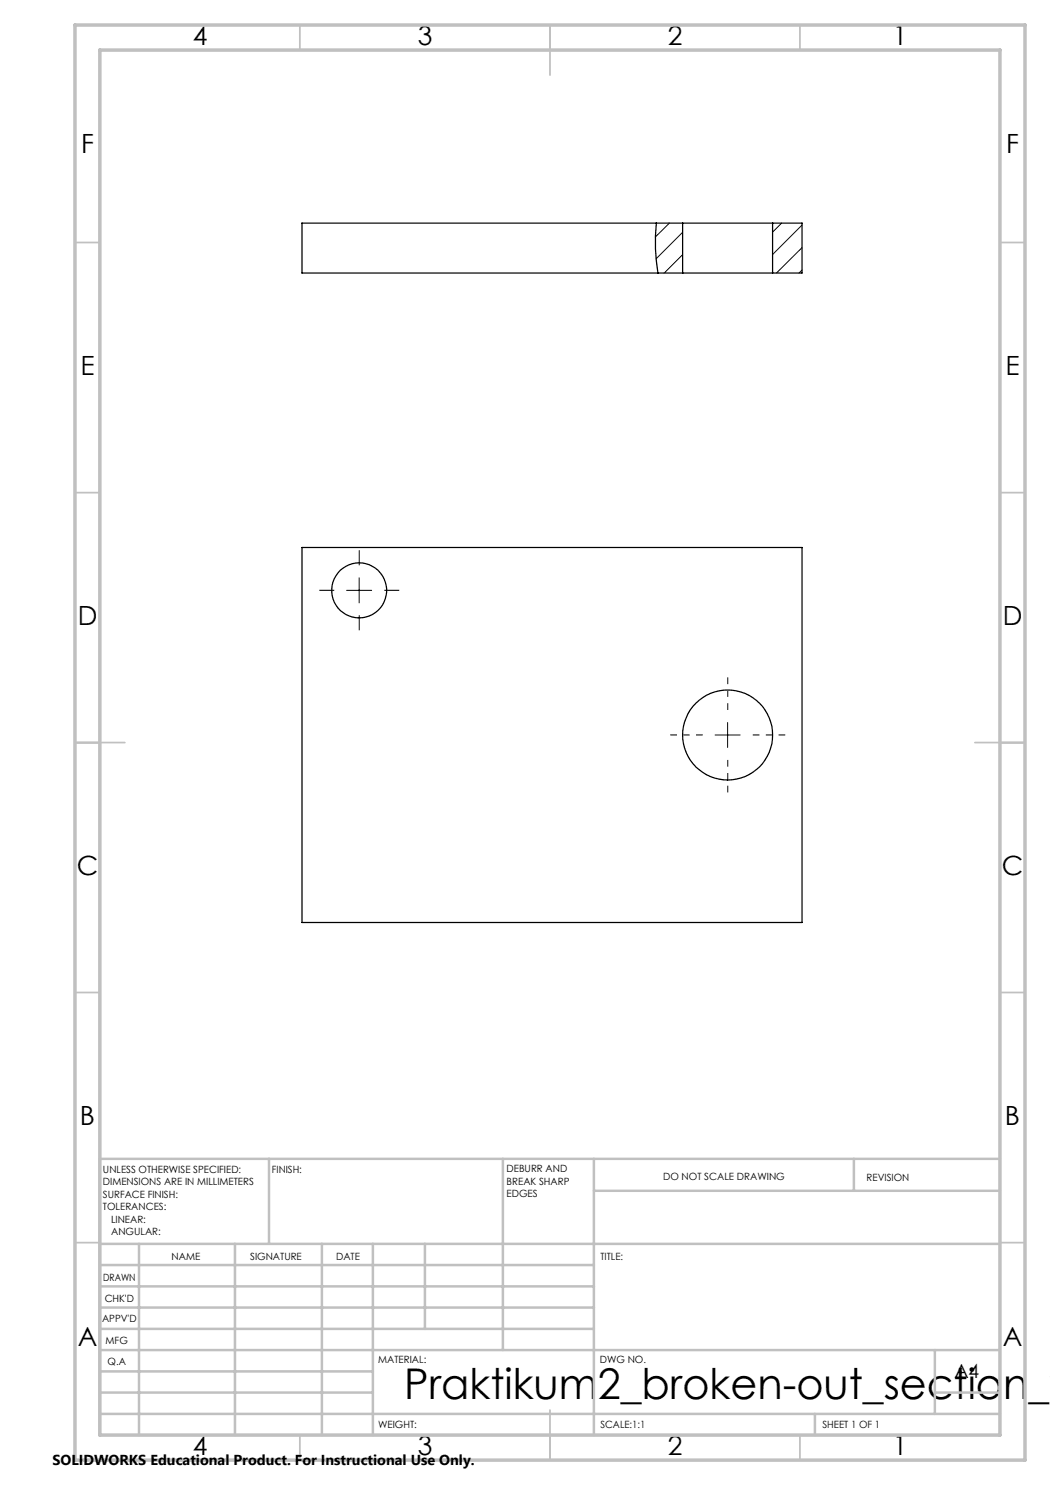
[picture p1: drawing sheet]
<svg xmlns="http://www.w3.org/2000/svg" width="210mm" height="297mm" viewBox="0 0 210 297" stroke-linecap="round" stroke-linejoin="round" font-family="sans-serif">
<path d="M133.9 44.6l-2.8 2.8M136.5 46.5l-5.3 5.2M136.5 50.9l-3.6 3.7M156.3 44.6l-1.8 1.8M160.4 45l-5.9 5.9M160.4 49.5l-5.1 5.1M160.4 54l-.6 .6M69.3 118.1h5M71.8 115.6v5M143 147h5M145.5 144.5v5" fill="none" stroke="#000" stroke-width=".2"/>
<g fill="none" stroke="#000" stroke-width=".25">
<path d="M131.3 44.6a36.8 36.8 0 0 0 .3 10M136.5 44.6h18M136.5 54.6h18M136.5 44.6h-76.1v10h76.1M136.5 44.6v10M154.5 44.6h5.9v10h-5.9M154.5 44.6v10M60.4 109.5h100v75h-100z"/>
<circle cx="71.8" cy="118.1" r="5.5"/>
<circle cx="145.5" cy="147" r="9"/>
</g>
<path d="M140.6 147h-6.5M145.6 152v6.5M145.6 142v-6.5M150.6 147h6.5" fill="none" stroke="#000" stroke-width=".2" stroke-dasharray="15.2 1.3 1.3 1.3" stroke-dashoffset="13.9" stroke-linecap="butt"/>
<path d="M66.8 118.1h-3M71.8 113.1v-3M76.8 118.1h3M71.8 123.1v3" fill="none" stroke="#000" stroke-width=".2" stroke-dasharray="15.2 1.3 1.3 1.3" stroke-linecap="butt"/>
<g fill="none" stroke="#c0c0c0" stroke-width=".35">
<path d="M60 5v5M110 5v10M160 5v5M15 48.5h5M200 48.5h5M15 98.5h5M200 98.5h5M15 148.5h10M195 148.5h10M15 198.5h5M200 198.5h5M15 248.5h5"/>
<path d="M200 248.5h5M60 287v5M110 282v10M160 287v5"/>
</g>
<g fill="none" stroke="#c0c0c0" stroke-width=".5">
<path d="M53.8 231.8v17M100.6 231.8v38.2M118.8 231.8v55.2M118.8 238.2h81.2M170.8 231.8v6.4M200 231.8h-180v55.2M20 248.8h180M20 257.3h98.8M20 253h98.8M27.8 248.8v38.2M47 248.8v38.2M64.4 248.8v38.2"/>
<path d="M74.6 248.8v38.2M85 248.8v17M20 265.8h98.8M20 261.5h98.8M20 278.5h54.6M20 274.3h54.6M20 270h180M187 278.5h13M187 270v12.8M20 282.8h180M163 282.8v4.2"/>
</g>
<path d="M15 5h190v287h-190zM20 10h180v277h-180z" fill="none" stroke="#c0c0c0" stroke-width=".7"/>
<text font-size="8.5" x="80.8" y="279.7">Praktikum2_broken-out_section_v</text>
<g font-size="5.3">
<text x="38.5" y="8.9">4</text>
<text x="83.5" y="8.9">3</text>
<text x="133.6" y="8.9">2</text>
<text x="178.6" y="8.9">1</text>
<text x="16.2" y="30.7">F</text>
<text x="201.2" y="30.7">F</text>
<text x="16.1" y="74.9">E</text>
<text x="201.1" y="74.9">E</text>
<text x="15.5" y="124.9">D</text>
<text x="200.5" y="124.9">D</text>
<text x="15.4" y="174.9">C</text>
<text x="200.4" y="174.9">C</text>
<text x="16" y="224.9">B</text>
<text x="201" y="224.9">B</text>
<text x="15.5" y="269.2">A</text>
<text x="200.5" y="269.2">A</text>
<text x="38.5" y="290.9">4</text>
<text x="83.5" y="290.9">3</text>
<text x="133.6" y="290.9">2</text>
<text x="178.6" y="290.9">1</text>
</g>
<text font-size="3.9" x="190.9" y="275.5">A4</text>
<text font-size="2.9" x="10.5" y="292.9">SOLIDWORKS Educational Product. For Instructional Use Only.</text>
<g font-size="2">
<text x="20.6" y="234.6">UNLESS OTHERWISE SPECIFIED:</text>
<text x="20.6" y="237.1">DIMENSIONS ARE IN MILLIMETERS</text>
<text x="20.6" y="239.6">SURFACE FINISH:</text>
<text x="54.4" y="234.6">FINISH:</text>
<text x="101.3" y="234.5">DEBURR AND</text>
<text x="101.3" y="237">BREAK SHARP</text>
<text x="101.3" y="239.5">EDGES</text>
<text x="132.6" y="236">DO NOT SCALE DRAWING</text>
<text x="173.3" y="236.2">REVISION</text>
<text x="20.6" y="242.1">TOLERANCES:</text>
<text x="22.2" y="244.6">LINEAR:</text>
<text x="22.2" y="247.1">ANGULAR:</text>
<text x="34.3" y="252">NAME</text>
<text x="50" y="251.9">SIGNATURE</text>
<text x="67.2" y="251.9">DATE</text>
<text x="120.1" y="251.9">TITLE:</text>
<text x="20.6" y="256.1">DRAWN</text>
<text x="20.9" y="260.3">CHK'D</text>
<text x="20.4" y="264.4">APPV'D</text>
<text x="21.1" y="268.8">MFG</text>
<text x="21.5" y="273">Q.A</text>
<text x="75.6" y="272.5">MATERIAL:</text>
<text x="120" y="272.5">DWG NO.</text>
<text x="75.6" y="285.5">WEIGHT:</text>
<text x="120.1" y="285.6">SCALE:1:1</text>
<text x="164.5" y="285.6">SHEET 1 OF 1</text>
</g>
</svg>
